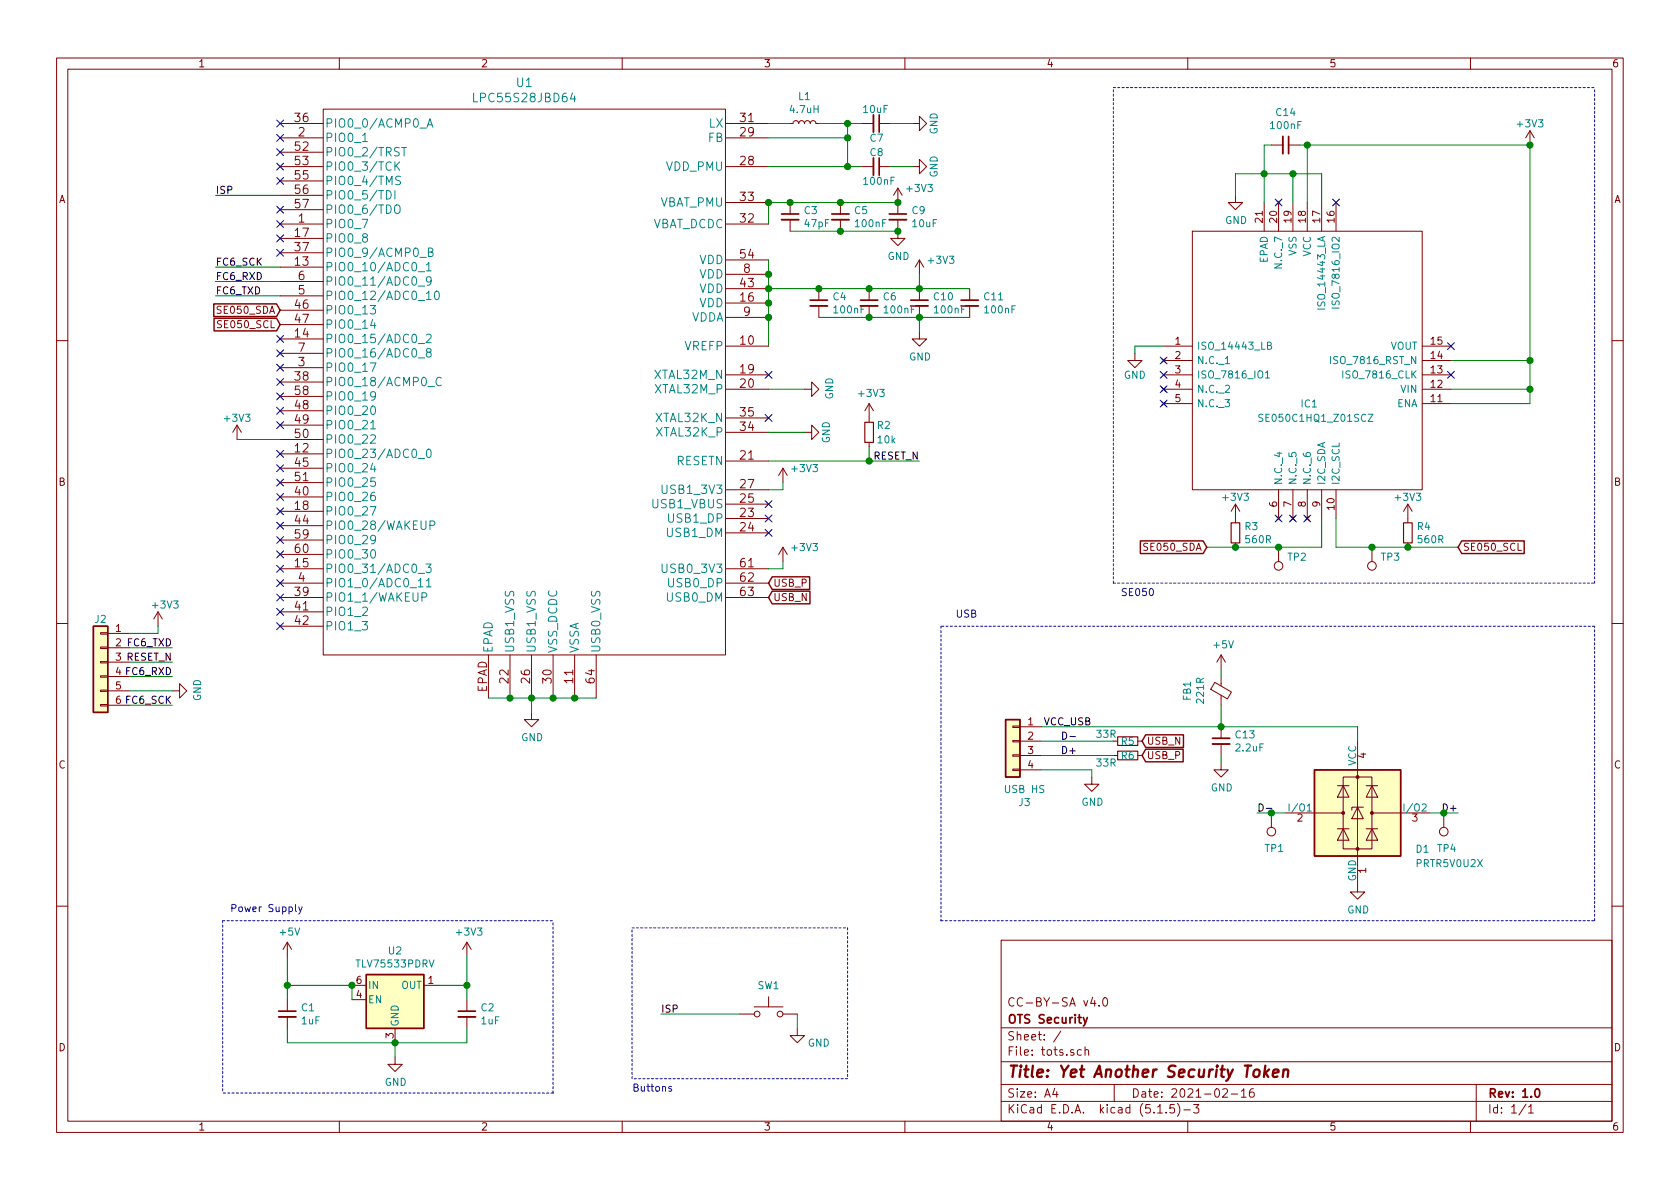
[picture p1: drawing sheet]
EESchema Schematic File Version 4
EELAYER 30 0
EELAYER END
$Descr A4 11693 8268
encoding utf-8
Sheet 1 1
Title "Yet Another Security Token"
Date "2021-02-16"
Rev "1.0"
Comp "OTS Security"
Comment1 "CC-BY-SA v4.0"
Comment2 ""
Comment3 ""
Comment4 ""
$EndDescr
$Comp
L archive:Regulator_Linear_TLV75533PDRV U2
U 1 1
P 2750 6950
F 0 "U2" H 2750 7292 50  0000 C CNN
F 1 "TLV75533PDRV" H 2750 7201 50  0000 C CNN
F 2 "Package_SON:WSON-6-1EP_2x2mm_P0.65mm_EP1x1.6mm" H 2750 7275 50  0001 C CIN
F 3 "${KIPRJMOD}/documentation/tlv755p.pdf" H 2750 7000 50  0001 C CNN
	1    2750 6950
	1    0    0    -1  
$EndComp
$Comp
L archive:Device_C_Small C1
U 1 1
P 2000 7050
F 0 "C1" H 2092 7096 50  0000 L CNN
F 1 "1uF" H 2092 7005 50  0000 L CNN
F 2 "Capacitor_SMD:C_0603_1608Metric" H 2000 7050 50  0001 C CNN
F 3 "~" H 2000 7050 50  0001 C CNN
	1    2000 7050
	1    0    0    -1  
$EndComp
$Comp
L archive:Device_C_Small C2
U 1 1
P 3250 7050
F 0 "C2" H 3342 7096 50  0000 L CNN
F 1 "1uF" H 3342 7005 50  0000 L CNN
F 2 "Capacitor_SMD:C_0603_1608Metric" H 3250 7050 50  0001 C CNN
F 3 "~" H 3250 7050 50  0001 C CNN
	1    3250 7050
	1    0    0    -1  
$EndComp
Wire Wire Line
	2000 6650 2000 6850
Wire Wire Line
	2000 6850 2450 6850
Wire Wire Line
	2000 6850 2000 6950
Connection ~ 2750 7250
Wire Wire Line
	2750 7250 3250 7250
Connection ~ 2450 6850
Wire Wire Line
	2450 6850 2450 6950
$Comp
L archive:power_GND #PWR06
U 1 1
P 2750 7350
F 0 "#PWR06" H 2750 7100 50  0001 C CNN
F 1 "GND" H 2755 7177 50  0000 C CNN
F 2 "" H 2750 7350 50  0001 C CNN
F 3 "" H 2750 7350 50  0001 C CNN
	1    2750 7350
	1    0    0    -1  
$EndComp
Wire Wire Line
	3250 6650 3250 6850
$Comp
L archive:power_+3V3 #PWR07
U 1 1
P 3250 6650
F 0 "#PWR07" H 3250 6500 50  0001 C CNN
F 1 "+3V3" H 3265 6823 50  0000 C CNN
F 2 "" H 3250 6650 50  0001 C CNN
F 3 "" H 3250 6650 50  0001 C CNN
	1    3250 6650
	1    0    0    -1  
$EndComp
Wire Wire Line
	3050 6850 3250 6850
Wire Wire Line
	2000 7250 2750 7250
Wire Wire Line
	2000 7150 2000 7250
Wire Wire Line
	3250 7150 3250 7250
Wire Wire Line
	3250 6850 3250 6950
Connection ~ 3250 6850
$Comp
L archive:power_+5V #PWR?
U 1 1
P 2000 6650
AR Path="/5EF5576D/5F7B3EE4" Ref="#PWR?"  Part="1" 
AR Path="/5EF554CF/5F7B3EE4" Ref="#PWR?"  Part="1" 
AR Path="/5F7B3EE4" Ref="#PWR05"  Part="1" 
F 0 "#PWR05" H 2000 6500 50  0001 C CNN
F 1 "+5V" H 2015 6823 50  0000 C CNN
F 2 "" H 2000 6650 50  0001 C CNN
F 3 "" H 2000 6650 50  0001 C CNN
	1    2000 6650
	1    0    0    -1  
$EndComp
Wire Wire Line
	2750 7250 2750 7350
Wire Wire Line
	5550 7150 5550 7050
Text Notes 4400 7600 0    50   ~ 0
Buttons
Wire Notes Line
	4400 7500 4400 6450
Wire Notes Line
	5900 6450 5900 7500
$Comp
L archive:PTS815_SJM_250_SMTR_LFS_PTS815_SJM_250_SMTR_LFS SW1
U 1 1
P 5350 7050
F 0 "SW1" H 5350 7250 50  0000 C CNN
F 1 "PTS810 SJK 250 SMTR LFS" H 5350 7244 50  0001 C CNN
F 2 "tots:PTS810SJG250SMTRLFS" H 5350 7250 50  0001 C CNN
F 3 "~" H 5350 7250 50  0001 C CNN
	1    5350 7050
	1    0    0    -1  
$EndComp
$Comp
L archive:power_GND #PWR012
U 1 1
P 5550 7150
F 0 "#PWR012" H 5550 6900 50  0001 C CNN
F 1 "GND" H 5700 7050 50  0000 C CNN
F 2 "" H 5550 7150 50  0001 C CNN
F 3 "" H 5550 7150 50  0001 C CNN
	1    5550 7150
	1    0    0    -1  
$EndComp
Text Label 4600 7050 0    50   ~ 0
ISP
$Comp
L archive:Device_R_Small R2
U 1 1
P 6050 3000
F 0 "R2" H 6100 3050 50  0000 L CNN
F 1 "10k" H 6100 2950 50  0000 L CNN
F 2 "Resistor_SMD:R_0603_1608Metric" H 6050 3000 50  0001 C CNN
F 3 "~" H 6050 3000 50  0001 C CNN
	1    6050 3000
	1    0    0    -1  
$EndComp
Wire Wire Line
	6050 3100 6050 3200
$Comp
L archive:power_+3V3 #PWR015
U 1 1
P 6050 2900
F 0 "#PWR015" H 6050 2750 50  0001 C CNN
F 1 "+3V3" H 6065 3073 50  0000 C CNN
F 2 "" H 6050 2900 50  0001 C CNN
F 3 "" H 6050 2900 50  0001 C CNN
	1    6050 2900
	1    0    0    -1  
$EndComp
Wire Notes Line
	3850 7600 3850 6400
Wire Notes Line
	1550 6400 1550 7600
Wire Notes Line
	11100 4350 6550 4350
Wire Notes Line
	11100 6400 11100 4350
Wire Notes Line
	6550 6400 11100 6400
$Comp
L archive:power_GND #PWR?
U 1 1
P 9450 6150
AR Path="/5EF5576D/5F5CFE5C" Ref="#PWR?"  Part="1" 
AR Path="/5EF554CF/5F5CFE5C" Ref="#PWR?"  Part="1" 
AR Path="/5F5CFE5C" Ref="#PWR028"  Part="1" 
F 0 "#PWR028" H 9450 5900 50  0001 C CNN
F 1 "GND" H 9455 5977 50  0000 C CNN
F 2 "" H 9450 6150 50  0001 C CNN
F 3 "" H 9450 6150 50  0001 C CNN
	1    9450 6150
	1    0    0    -1  
$EndComp
Wire Wire Line
	10050 5650 10150 5650
$Comp
L archive:Connector_TestPoint TP?
U 1 1
P 10050 5650
AR Path="/5F52FB13/5F68D59C" Ref="TP?"  Part="1" 
AR Path="/5EF554CF/5F68D59C" Ref="TP?"  Part="1" 
AR Path="/5F68D59C" Ref="TP4"  Part="1" 
F 0 "TP4" H 10100 5900 50  0000 R CNN
F 1 "TestPoint" H 9992 5767 50  0001 R CNN
F 2 "tots:TestPoint_Pad_D1.0mm" H 10250 5650 50  0001 C CNN
F 3 "~" H 10250 5650 50  0001 C CNN
	1    10050 5650
	-1   0    0    1   
$EndComp
Wire Wire Line
	8850 5650 8750 5650
$Comp
L archive:Connector_TestPoint TP?
U 1 1
P 8850 5650
AR Path="/5F52FB13/5F68CB86" Ref="TP?"  Part="1" 
AR Path="/5EF554CF/5F68CB86" Ref="TP?"  Part="1" 
AR Path="/5F68CB86" Ref="TP1"  Part="1" 
F 0 "TP1" H 8900 5900 50  0000 R CNN
F 1 "TestPoint" H 8792 5767 50  0001 R CNN
F 2 "tots:TestPoint_Pad_D1.0mm" H 9050 5650 50  0001 C CNN
F 3 "~" H 9050 5650 50  0001 C CNN
	1    8850 5650
	-1   0    0    1   
$EndComp
$Comp
L archive:Power_Protection_PRTR5V0U2X D?
U 1 1
P 9450 5650
AR Path="/5EF5576D/5F5CFE69" Ref="D?"  Part="1" 
AR Path="/5EF554CF/5F5CFE69" Ref="D?"  Part="1" 
AR Path="/5F5CFE69" Ref="D1"  Part="1" 
F 0 "D1" H 9850 5400 50  0000 L CNN
F 1 "PRTR5V0U2X" H 9850 5300 50  0000 L CNN
F 2 "Package_TO_SOT_SMD:SOT-143" H 9510 5650 50  0001 C CNN
F 3 "https://assets.nexperia.com/documents/data-sheet/PRTR5V0U2X.pdf" H 9510 5650 50  0001 C CNN
	1    9450 5650
	1    0    0    -1  
$EndComp
$Comp
L archive:power_GND #PWR?
U 1 1
P 7600 5400
AR Path="/5EF5576D/5F5CFE63" Ref="#PWR?"  Part="1" 
AR Path="/5EF554CF/5F5CFE63" Ref="#PWR?"  Part="1" 
AR Path="/5F5CFE63" Ref="#PWR022"  Part="1" 
F 0 "#PWR022" H 7600 5150 50  0001 C CNN
F 1 "GND" H 7605 5227 50  0000 C CNN
F 2 "" H 7600 5400 50  0001 C CNN
F 3 "" H 7600 5400 50  0001 C CNN
	1    7600 5400
	1    0    0    -1  
$EndComp
Connection ~ 8850 5650
Wire Wire Line
	8950 5650 8850 5650
Text Label 8750 5650 0    50   ~ 0
D-
Connection ~ 10050 5650
Wire Wire Line
	9950 5650 10050 5650
Text Label 10150 5650 2    50   ~ 0
D+
$Comp
L archive:Device_C_Small C?
U 1 1
P 8500 5150
AR Path="/5EF5576D/5F5CFE52" Ref="C?"  Part="1" 
AR Path="/5EF554CF/5F5CFE52" Ref="C?"  Part="1" 
AR Path="/5F5CFE52" Ref="C13"  Part="1" 
F 0 "C13" H 8592 5196 50  0000 L CNN
F 1 "2.2uF" H 8592 5105 50  0000 L CNN
F 2 "Capacitor_SMD:C_0603_1608Metric" H 8500 5150 50  0001 C CNN
F 3 "~" H 8500 5150 50  0001 C CNN
	1    8500 5150
	1    0    0    -1  
$EndComp
$Comp
L archive:Device_Ferrite_Bead_Small FB?
U 1 1
P 8500 4800
AR Path="/5EF5576D/5F5CFE49" Ref="FB?"  Part="1" 
AR Path="/5EF554CF/5F5CFE49" Ref="FB?"  Part="1" 
AR Path="/5F5CFE49" Ref="FB1"  Part="1" 
F 0 "FB1" V 8263 4800 50  0000 C CNN
F 1 "221R" V 8354 4800 50  0000 C CNN
F 2 "Inductor_SMD:L_0603_1608Metric" V 8430 4800 50  0001 C CNN
F 3 "~" H 8500 4800 50  0001 C CNN
	1    8500 4800
	1    0    0    -1  
$EndComp
$Comp
L archive:power_GND #PWR?
U 1 1
P 8500 5300
AR Path="/5EF5576D/5F5CFE31" Ref="#PWR?"  Part="1" 
AR Path="/5EF554CF/5F5CFE31" Ref="#PWR?"  Part="1" 
AR Path="/5F5CFE31" Ref="#PWR024"  Part="1" 
F 0 "#PWR024" H 8500 5050 50  0001 C CNN
F 1 "GND" H 8505 5127 50  0000 C CNN
F 2 "" H 8500 5300 50  0001 C CNN
F 3 "" H 8500 5300 50  0001 C CNN
	1    8500 5300
	1    0    0    -1  
$EndComp
$Comp
L archive:power_+5V #PWR?
U 1 1
P 8500 4650
AR Path="/5EF5576D/5F5CFE26" Ref="#PWR?"  Part="1" 
AR Path="/5EF554CF/5F5CFE26" Ref="#PWR?"  Part="1" 
AR Path="/5F5CFE26" Ref="#PWR023"  Part="1" 
F 0 "#PWR023" H 8500 4500 50  0001 C CNN
F 1 "+5V" H 8515 4823 50  0000 C CNN
F 2 "" H 8500 4650 50  0001 C CNN
F 3 "" H 8500 4650 50  0001 C CNN
	1    8500 4650
	1    0    0    -1  
$EndComp
Text GLabel 7950 5150 2    50   Input ~ 0
USB_N
Text GLabel 7950 5250 2    50   Input ~ 0
USB_P
Wire Wire Line
	9000 1400 9000 1200
Connection ~ 9000 1200
Wire Wire Line
	9200 1200 9000 1200
Wire Wire Line
	8800 1400 8800 1200
Wire Wire Line
	8600 1200 8600 1350
Wire Wire Line
	7900 2400 8100 2400
Wire Wire Line
	9200 1200 9200 1400
Wire Notes Line
	7750 4050 11100 4050
Wire Notes Line
	7750 600  11100 600 
Wire Notes Line
	7750 4050 7750 600 
Wire Wire Line
	10100 2700 10650 2700
Wire Wire Line
	10100 2500 10650 2500
Text Notes 7800 4150 0    50   ~ 0
SE050\n
Wire Notes Line
	11100 4050 11100 600 
Wire Wire Line
	7900 2450 7900 2400
NoConn ~ 10100 2600
NoConn ~ 8100 2600
NoConn ~ 9300 1400
$Comp
L archive:power_GND #PWR?
U 1 1
P 7900 2450
AR Path="/5F52FB13/5F5783CD" Ref="#PWR?"  Part="1" 
AR Path="/5EF554CF/5F5783CD" Ref="#PWR?"  Part="1" 
AR Path="/5F5783CD" Ref="#PWR025"  Part="1" 
F 0 "#PWR025" H 7900 2200 50  0001 C CNN
F 1 "GND" H 7900 2300 50  0000 C CNN
F 2 "" H 7900 2450 50  0001 C CNN
F 3 "" H 7900 2450 50  0001 C CNN
	1    7900 2450
	1    0    0    -1  
$EndComp
Text GLabel 10150 3800 2    50   Input ~ 0
SE050_SCL
Text GLabel 8400 3800 0    50   Input ~ 0
SE050_SDA
$Comp
L archive:power_+3V3 #PWR?
U 1 1
P 10650 1000
AR Path="/5F52FB13/5F5783BF" Ref="#PWR?"  Part="1" 
AR Path="/5EF554CF/5F5783BF" Ref="#PWR?"  Part="1" 
AR Path="/5F5783BF" Ref="#PWR030"  Part="1" 
F 0 "#PWR030" H 10650 850 50  0001 C CNN
F 1 "+3V3" H 10650 1150 50  0000 C CNN
F 2 "" H 10650 1000 50  0001 C CNN
F 3 "" H 10650 1000 50  0001 C CNN
	1    10650 1000
	1    0    0    -1  
$EndComp
$Comp
L archive:Connector_TestPoint TP?
U 1 1
P 9550 3800
AR Path="/5F52FB13/5F5783A8" Ref="TP?"  Part="1" 
AR Path="/5EF554CF/5F5783A8" Ref="TP?"  Part="1" 
AR Path="/5F5783A8" Ref="TP3"  Part="1" 
F 0 "TP3" H 9492 3872 50  0000 R CNN
F 1 "TestPoint" H 9492 3917 50  0001 R CNN
F 2 "tots:TestPoint_Pad_D1.0mm" H 9750 3800 50  0001 C CNN
F 3 "~" H 9750 3800 50  0001 C CNN
	1    9550 3800
	-1   0    0    1   
$EndComp
Connection ~ 9550 3800
Wire Wire Line
	9300 3800 9550 3800
$Comp
L archive:Connector_TestPoint TP?
U 1 1
P 8900 3800
AR Path="/5F52FB13/5F5783A0" Ref="TP?"  Part="1" 
AR Path="/5EF554CF/5F5783A0" Ref="TP?"  Part="1" 
AR Path="/5F5783A0" Ref="TP2"  Part="1" 
F 0 "TP2" H 8842 3872 50  0000 R CNN
F 1 "TestPoint" H 8842 3917 50  0001 R CNN
F 2 "tots:TestPoint_Pad_D1.0mm" H 9100 3800 50  0001 C CNN
F 3 "~" H 9100 3800 50  0001 C CNN
	1    8900 3800
	-1   0    0    1   
$EndComp
Connection ~ 8900 3800
Wire Wire Line
	9200 3800 8900 3800
$Comp
L archive:power_+3V3 #PWR?
U 1 1
P 9800 3600
AR Path="/5F52FB13/5F57839A" Ref="#PWR?"  Part="1" 
AR Path="/5EF554CF/5F57839A" Ref="#PWR?"  Part="1" 
AR Path="/5F57839A" Ref="#PWR029"  Part="1" 
F 0 "#PWR029" H 9800 3450 50  0001 C CNN
F 1 "+3V3" H 9800 3750 50  0000 C CNN
F 2 "" H 9800 3600 50  0001 C CNN
F 3 "" H 9800 3600 50  0001 C CNN
	1    9800 3600
	1    0    0    -1  
$EndComp
$Comp
L archive:power_+3V3 #PWR?
U 1 1
P 8600 3600
AR Path="/5F52FB13/5F578394" Ref="#PWR?"  Part="1" 
AR Path="/5EF554CF/5F578394" Ref="#PWR?"  Part="1" 
AR Path="/5F578394" Ref="#PWR027"  Part="1" 
F 0 "#PWR027" H 8600 3450 50  0001 C CNN
F 1 "+3V3" H 8600 3750 50  0000 C CNN
F 2 "" H 8600 3600 50  0001 C CNN
F 3 "" H 8600 3600 50  0001 C CNN
	1    8600 3600
	1    0    0    -1  
$EndComp
Wire Wire Line
	8900 3800 8600 3800
Wire Wire Line
	8600 3800 8400 3800
Connection ~ 8600 3800
$Comp
L archive:Device_R_Small R?
U 1 1
P 8600 3700
AR Path="/5F52FB13/5F57838C" Ref="R?"  Part="1" 
AR Path="/5EF554CF/5F57838C" Ref="R?"  Part="1" 
AR Path="/5F57838C" Ref="R3"  Part="1" 
F 0 "R3" H 8659 3746 50  0000 L CNN
F 1 "560R" H 8659 3655 50  0000 L CNN
F 2 "Resistor_SMD:R_0603_1608Metric" H 8600 3700 50  0001 C CNN
F 3 "~" H 8600 3700 50  0001 C CNN
	1    8600 3700
	1    0    0    -1  
$EndComp
Wire Wire Line
	9550 3800 9800 3800
Wire Wire Line
	9800 3800 10150 3800
Connection ~ 9800 3800
$Comp
L archive:Device_R_Small R?
U 1 1
P 9800 3700
AR Path="/5F52FB13/5F578384" Ref="R?"  Part="1" 
AR Path="/5EF554CF/5F578384" Ref="R?"  Part="1" 
AR Path="/5F578384" Ref="R4"  Part="1" 
F 0 "R4" H 9859 3746 50  0000 L CNN
F 1 "560R" H 9859 3655 50  0000 L CNN
F 2 "Resistor_SMD:R_0603_1608Metric" H 9800 3700 50  0001 C CNN
F 3 "~" H 9800 3700 50  0001 C CNN
	1    9800 3700
	1    0    0    -1  
$EndComp
Wire Wire Line
	9300 3600 9300 3800
Wire Wire Line
	9200 3600 9200 3800
NoConn ~ 9100 3600
NoConn ~ 9000 3600
NoConn ~ 8900 3600
NoConn ~ 8100 2500
NoConn ~ 8100 2700
NoConn ~ 8100 2800
Wire Wire Line
	8850 1000 8800 1000
Wire Wire Line
	9050 1000 9100 1000
Wire Wire Line
	9100 1000 9100 1400
Wire Wire Line
	9000 1200 8800 1200
Wire Wire Line
	8800 1200 8600 1200
Connection ~ 8800 1200
Wire Wire Line
	8800 1000 8800 1200
NoConn ~ 8900 1400
$Comp
L archive:Device_C_Small C?
U 1 1
P 8950 1000
AR Path="/5F52FB13/5F578369" Ref="C?"  Part="1" 
AR Path="/5EF554CF/5F578369" Ref="C?"  Part="1" 
AR Path="/5F578369" Ref="C14"  Part="1" 
F 0 "C14" V 8721 1000 50  0000 C CNN
F 1 "100nF" V 8812 1000 50  0000 C CNN
F 2 "Capacitor_SMD:C_0603_1608Metric" H 8950 1000 50  0001 C CNN
F 3 "~" H 8950 1000 50  0001 C CNN
	1    8950 1000
	0    1    1    0   
$EndComp
$Comp
L archive:power_GND #PWR?
U 1 1
P 8600 1350
AR Path="/5F52FB13/5F578363" Ref="#PWR?"  Part="1" 
AR Path="/5EF554CF/5F578363" Ref="#PWR?"  Part="1" 
AR Path="/5F578363" Ref="#PWR026"  Part="1" 
F 0 "#PWR026" H 8600 1100 50  0001 C CNN
F 1 "GND" H 8605 1177 50  0000 C CNN
F 2 "" H 8600 1350 50  0001 C CNN
F 3 "" H 8600 1350 50  0001 C CNN
	1    8600 1350
	1    0    0    -1  
$EndComp
$Comp
L archive:SamacSys_Parts_SE050C1HQ1_Z01SCZ IC?
U 1 1
P 8100 2400
AR Path="/5F52FB13/5F57835A" Ref="IC?"  Part="1" 
AR Path="/5EF554CF/5F57835A" Ref="IC?"  Part="1" 
AR Path="/5F57835A" Ref="IC1"  Part="1" 
F 0 "IC1" H 9050 2000 50  0000 L CNN
F 1 "SE050C1HQ1_Z01SCZ" H 8750 1900 50  0000 L CNN
F 2 "tots:QFN40P300X300X33-21N-D" H 9950 3200 50  0001 L CNN
F 3 "https://www.mouser.at/datasheet/2/302/SE050-DATASHEET-1620446.pdf" H 9950 3100 50  0001 L CNN
F 4 "Security ICs / Authentication ICs ECC, RSA, AES, DES, MIFARE KDF, CL-IF, I<sup>2</sup>C Master" H 9950 3000 50  0001 L CNN "Description"
F 5 "0.33" H 9950 2900 50  0001 L CNN "Height"
F 6 "Nexperia" H 9950 2800 50  0001 L CNN "Manufacturer_Name"
F 7 "SE050C1HQ1/Z01SCZ" H 9950 2700 50  0001 L CNN "Manufacturer_Part_Number"
	1    8100 2400
	1    0    0    -1  
$EndComp
Wire Notes Line
	6550 4350 6550 6400
$Comp
L archive:Connector_Generic_Conn_01x04 J?
U 1 1
P 7050 5150
AR Path="/5EF5576D/5F5CFE75" Ref="J?"  Part="1" 
AR Path="/5EF554CF/5F5CFE75" Ref="J?"  Part="1" 
AR Path="/5F5CFE75" Ref="J3"  Part="1" 
F 0 "J3" H 6968 4725 50  0000 C CNN
F 1 "USB HS" H 6968 4816 50  0000 C CNN
F 2 "tots:usb-PCB" H 7050 5150 50  0001 C CNN
F 3 "~" H 7050 5150 50  0001 C CNN
	1    7050 5150
	-1   0    0    -1  
$EndComp
Text Label 7500 5250 2    50   ~ 0
D+
Text Label 7500 5150 2    50   ~ 0
D-
Text Label 7600 5050 2    50   ~ 0
VCC_USB
Wire Wire Line
	7600 5400 7600 5350
Text Notes 1600 6350 0    50   ~ 0
Power Supply
Text GLabel 1950 2150 0    50   Input ~ 0
SE050_SDA
Text GLabel 1950 2250 0    50   Input ~ 0
SE050_SCL
Wire Wire Line
	5350 3950 5450 3950
Text Label 1500 2050 0    50   ~ 0
FC6_TXD
Text Label 1500 1950 0    50   ~ 0
FC6_RXD
Text Label 1500 1850 0    50   ~ 0
FC6_SCK
Wire Wire Line
	5450 3950 5450 3900
Text Notes 6650 4300 0    50   ~ 0
USB
$Comp
L archive:power_GND #PWR014
U 1 1
P 5600 3000
F 0 "#PWR014" H 5600 2750 50  0001 C CNN
F 1 "GND" H 5600 2850 50  0000 C CNN
F 2 "" H 5600 3000 50  0001 C CNN
F 3 "" H 5600 3000 50  0001 C CNN
	1    5600 3000
	0    -1   -1   0   
$EndComp
Wire Wire Line
	5600 3000 5350 3000
$Comp
L archive:power_+3V3 #PWR010
U 1 1
P 5450 3350
F 0 "#PWR010" H 5450 3200 50  0001 C CNN
F 1 "+3V3" H 5600 3450 50  0000 C CNN
F 2 "" H 5450 3350 50  0001 C CNN
F 3 "" H 5450 3350 50  0001 C CNN
	1    5450 3350
	1    0    0    -1  
$EndComp
Wire Wire Line
	5350 3400 5450 3400
Wire Wire Line
	5450 3400 5450 3350
Text Label 6400 3200 2    50   ~ 0
RESET_N
Wire Wire Line
	5350 1150 5900 1150
Wire Wire Line
	5900 1150 5900 950 
Connection ~ 5900 950 
Wire Wire Line
	5350 950  5900 950 
Wire Wire Line
	5900 950  5900 850 
Wire Wire Line
	5700 850  5900 850 
Wire Wire Line
	5350 850  5500 850 
$Comp
L archive:Device_L_Small L1
U 1 1
P 5600 850
F 0 "L1" V 5785 850 50  0000 C CNN
F 1 "4.7uH" V 5694 850 50  0000 C CNN
F 2 "Inductor_SMD:L_0603_1608Metric" H 5600 850 50  0001 C CNN
F 3 "~" H 5600 850 50  0001 C CNN
	1    5600 850 
	0    -1   -1   0   
$EndComp
Wire Wire Line
	8500 5250 8500 5300
Wire Wire Line
	7250 5350 7600 5350
Wire Wire Line
	6400 3200 6050 3200
Connection ~ 6050 3200
Wire Notes Line
	4400 6450 5900 6450
Wire Notes Line
	5900 7500 4400 7500
$Comp
L archive:power_+3V3 #PWR020
U 1 1
P 6400 1900
F 0 "#PWR020" H 6400 1750 50  0001 C CNN
F 1 "+3V3" H 6550 2000 50  0000 C CNN
F 2 "" H 6400 1900 50  0001 C CNN
F 3 "" H 6400 1900 50  0001 C CNN
	1    6400 1900
	1    0    0    -1  
$EndComp
Wire Wire Line
	6400 2200 6400 2300
Connection ~ 6400 2200
Wire Wire Line
	6400 2200 6750 2200
Wire Wire Line
	6400 2200 6050 2200
Wire Wire Line
	6400 1900 6400 2000
Connection ~ 6400 2000
Wire Wire Line
	6400 2000 6750 2000
Wire Wire Line
	6400 2000 6050 2000
Wire Wire Line
	5350 2000 5700 2000
Connection ~ 5700 2000
$Comp
L archive:Device_C_Small C11
U 1 1
P 6750 2100
F 0 "C11" H 6842 2146 50  0000 L CNN
F 1 "100nF" H 6842 2055 50  0000 L CNN
F 2 "Capacitor_SMD:C_0603_1608Metric" H 6750 2100 50  0001 C CNN
F 3 "~" H 6750 2100 50  0001 C CNN
	1    6750 2100
	1    0    0    -1  
$EndComp
$Comp
L archive:Device_C_Small C10
U 1 1
P 6400 2100
F 0 "C10" H 6492 2146 50  0000 L CNN
F 1 "100nF" H 6492 2055 50  0000 L CNN
F 2 "Capacitor_SMD:C_0603_1608Metric" H 6400 2100 50  0001 C CNN
F 3 "~" H 6400 2100 50  0001 C CNN
	1    6400 2100
	1    0    0    -1  
$EndComp
Wire Wire Line
	5700 2200 6050 2200
Connection ~ 6050 2200
Wire Wire Line
	5700 2000 6050 2000
Connection ~ 6050 2000
$Comp
L archive:Device_C_Small C6
U 1 1
P 6050 2100
F 0 "C6" H 6142 2146 50  0000 L CNN
F 1 "100nF" H 6142 2055 50  0000 L CNN
F 2 "Capacitor_SMD:C_0603_1608Metric" H 6050 2100 50  0001 C CNN
F 3 "~" H 6050 2100 50  0001 C CNN
	1    6050 2100
	1    0    0    -1  
$EndComp
$Comp
L archive:Device_C_Small C4
U 1 1
P 5700 2100
F 0 "C4" H 5792 2146 50  0000 L CNN
F 1 "100nF" H 5792 2055 50  0000 L CNN
F 2 "Capacitor_SMD:C_0603_1608Metric" H 5700 2100 50  0001 C CNN
F 3 "~" H 5700 2100 50  0001 C CNN
	1    5700 2100
	1    0    0    -1  
$EndComp
$Comp
L archive:Device_C_Small C5
U 1 1
P 5850 1500
F 0 "C5" H 5942 1546 50  0000 L CNN
F 1 "100nF" H 5942 1455 50  0000 L CNN
F 2 "Capacitor_SMD:C_0603_1608Metric" H 5850 1500 50  0001 C CNN
F 3 "~" H 5850 1500 50  0001 C CNN
	1    5850 1500
	1    0    0    -1  
$EndComp
Connection ~ 5500 1400
Wire Wire Line
	5500 1400 5850 1400
$Comp
L archive:Device_C_Small C3
U 1 1
P 5500 1500
F 0 "C3" H 5592 1546 50  0000 L CNN
F 1 "47pF" H 5592 1455 50  0000 L CNN
F 2 "Capacitor_SMD:C_0603_1608Metric" H 5500 1500 50  0001 C CNN
F 3 "~" H 5500 1500 50  0001 C CNN
	1    5500 1500
	1    0    0    -1  
$EndComp
Connection ~ 5850 1400
Wire Wire Line
	5850 1400 6250 1400
$Comp
L archive:Device_C_Small C9
U 1 1
P 6250 1500
F 0 "C9" H 6342 1546 50  0000 L CNN
F 1 "10uF" H 6342 1455 50  0000 L CNN
F 2 "Capacitor_SMD:C_0603_1608Metric" H 6250 1500 50  0001 C CNN
F 3 "~" H 6250 1500 50  0001 C CNN
	1    6250 1500
	1    0    0    -1  
$EndComp
Wire Wire Line
	6250 1600 5850 1600
Wire Wire Line
	5500 1600 5850 1600
Connection ~ 5850 1600
$Comp
L archive:power_GND #PWR017
U 1 1
P 6250 1600
F 0 "#PWR017" H 6250 1350 50  0001 C CNN
F 1 "GND" H 6255 1427 50  0000 C CNN
F 2 "" H 6250 1600 50  0001 C CNN
F 3 "" H 6250 1600 50  0001 C CNN
	1    6250 1600
	1    0    0    -1  
$EndComp
$Comp
L archive:Device_C_Small C8
U 1 1
P 6100 1150
F 0 "C8" V 6000 1100 50  0000 L CNN
F 1 "100nF" V 6200 1050 50  0000 L CNN
F 2 "Capacitor_SMD:C_0603_1608Metric" H 6100 1150 50  0001 C CNN
F 3 "~" H 6100 1150 50  0001 C CNN
	1    6100 1150
	0    1    1    0   
$EndComp
$Comp
L archive:power_GND #PWR018
U 1 1
P 6350 850
F 0 "#PWR018" H 6350 600 50  0001 C CNN
F 1 "GND" H 6350 700 50  0000 C CNN
F 2 "" H 6350 850 50  0001 C CNN
F 3 "" H 6350 850 50  0001 C CNN
	1    6350 850 
	0    -1   -1   0   
$EndComp
NoConn ~ 10100 2400
Wire Wire Line
	9100 1000 10650 1000
Connection ~ 9100 1000
Wire Wire Line
	10650 1000 10650 2500
Connection ~ 10650 1000
Wire Wire Line
	10650 2500 10650 2700
Connection ~ 10650 2500
Wire Wire Line
	10650 2800 10650 2700
Wire Wire Line
	10100 2800 10650 2800
Connection ~ 10650 2700
$Comp
L archive:power_+3V3 #PWR016
U 1 1
P 6250 1400
F 0 "#PWR016" H 6250 1250 50  0001 C CNN
F 1 "+3V3" H 6400 1500 50  0000 C CNN
F 2 "" H 6250 1400 50  0001 C CNN
F 3 "" H 6250 1400 50  0001 C CNN
	1    6250 1400
	1    0    0    -1  
$EndComp
Connection ~ 6250 1400
Connection ~ 6250 1600
Wire Wire Line
	5350 1400 5500 1400
Connection ~ 5350 2000
Wire Wire Line
	5350 1550 5350 1400
Wire Wire Line
	5350 3200 6050 3200
NoConn ~ 5350 2900
Connection ~ 3700 4850
$Comp
L archive:power_GND #PWR08
U 1 1
P 3700 4950
F 0 "#PWR08" H 3700 4700 50  0001 C CNN
F 1 "GND" H 3705 4777 50  0000 C CNN
F 2 "" H 3700 4950 50  0001 C CNN
F 3 "" H 3700 4950 50  0001 C CNN
	1    3700 4950
	1    0    0    -1  
$EndComp
Wire Wire Line
	3700 4950 3700 4850
Wire Wire Line
	1950 1850 1500 1850
Wire Wire Line
	1950 1950 1500 1950
Wire Wire Line
	1950 2050 1500 2050
Wire Wire Line
	1950 1350 1500 1350
NoConn ~ 1950 850 
NoConn ~ 1950 950 
NoConn ~ 1950 1050
NoConn ~ 1950 1150
NoConn ~ 1950 1250
NoConn ~ 1950 1450
NoConn ~ 1950 1550
NoConn ~ 1950 1650
NoConn ~ 1950 1750
NoConn ~ 1950 2350
NoConn ~ 1950 2450
NoConn ~ 1950 2550
NoConn ~ 1950 2650
NoConn ~ 1950 2750
NoConn ~ 1950 2950
NoConn ~ 1950 3150
NoConn ~ 1950 3250
NoConn ~ 1950 3350
NoConn ~ 1950 3450
NoConn ~ 1950 3550
NoConn ~ 1950 3650
NoConn ~ 1950 3750
NoConn ~ 1950 3850
NoConn ~ 1950 3950
NoConn ~ 1950 4050
NoConn ~ 1950 4150
NoConn ~ 1950 4250
NoConn ~ 1950 4350
$Comp
L archive:Device_C_Small C7
U 1 1
P 6100 850
F 0 "C7" V 6200 800 50  0000 L CNN
F 1 "10uF" V 6000 750 50  0000 L CNN
F 2 "Capacitor_SMD:C_0603_1608Metric" H 6100 850 50  0001 C CNN
F 3 "~" H 6100 850 50  0001 C CNN
	1    6100 850 
	0    1    1    0   
$EndComp
Connection ~ 5900 1150
Wire Wire Line
	5900 850  6000 850 
Connection ~ 5900 850 
Wire Wire Line
	6200 850  6350 850 
$Comp
L archive:power_GND #PWR019
U 1 1
P 6350 1150
F 0 "#PWR019" H 6350 900 50  0001 C CNN
F 1 "GND" H 6350 1000 50  0000 C CNN
F 2 "" H 6350 1150 50  0001 C CNN
F 3 "" H 6350 1150 50  0001 C CNN
	1    6350 1150
	0    -1   -1   0   
$EndComp
Wire Wire Line
	6350 1150 6200 1150
Wire Wire Line
	6000 1150 5900 1150
NoConn ~ 1950 2850
$Comp
L archive:power_+3V3 #PWR011
U 1 1
P 5450 3900
F 0 "#PWR011" H 5450 3750 50  0001 C CNN
F 1 "+3V3" H 5600 4000 50  0000 C CNN
F 2 "" H 5450 3900 50  0001 C CNN
F 3 "" H 5450 3900 50  0001 C CNN
	1    5450 3900
	1    0    0    -1  
$EndComp
$Comp
L archive:power_GND #PWR021
U 1 1
P 6400 2300
F 0 "#PWR021" H 6400 2050 50  0001 C CNN
F 1 "GND" H 6405 2127 50  0000 C CNN
F 2 "" H 6400 2300 50  0001 C CNN
F 3 "" H 6400 2300 50  0001 C CNN
	1    6400 2300
	1    0    0    -1  
$EndComp
NoConn ~ 5350 2600
Wire Wire Line
	5600 2700 5350 2700
$Comp
L archive:power_GND #PWR013
U 1 1
P 5600 2700
F 0 "#PWR013" H 5600 2450 50  0001 C CNN
F 1 "GND" H 5605 2527 50  0000 C CNN
F 2 "" H 5600 2700 50  0001 C CNN
F 3 "" H 5600 2700 50  0001 C CNN
	1    5600 2700
	0    -1   -1   0   
$EndComp
NoConn ~ 5350 3500
Text GLabel 5350 4150 2    50   Input ~ 0
USB_N
Text GLabel 5350 4050 2    50   Input ~ 0
USB_P
NoConn ~ 5350 3700
NoConn ~ 5350 3600
$Comp
L archive:power_+3V3 #PWR04
U 1 1
P 1650 3050
F 0 "#PWR04" H 1650 2900 50  0001 C CNN
F 1 "+3V3" H 1650 3200 50  0000 C CNN
F 2 "" H 1650 3050 50  0001 C CNN
F 3 "" H 1650 3050 50  0001 C CNN
	1    1650 3050
	1    0    0    -1  
$EndComp
Wire Wire Line
	1950 3050 1650 3050
Wire Wire Line
	8500 5050 8500 4900
Wire Wire Line
	8500 4700 8500 4650
Connection ~ 2000 6850
Wire Notes Line
	1550 6400 3850 6400
Wire Notes Line
	3850 7600 1550 7600
Wire Wire Line
	9450 5050 9450 5150
Text Label 1500 1350 0    50   ~ 0
ISP
Wire Wire Line
	5350 2400 5350 2200
Connection ~ 5350 2200
Wire Wire Line
	5350 1900 5350 1800
Wire Wire Line
	5350 2000 5350 1900
Connection ~ 5350 1900
Connection ~ 5350 1400
Wire Wire Line
	3700 4850 3850 4850
Connection ~ 3850 4850
Wire Wire Line
	3550 4850 3700 4850
Wire Wire Line
	3400 4850 3550 4850
Connection ~ 3550 4850
Wire Wire Line
	5350 2000 5350 2100
Wire Wire Line
	5350 2100 5350 2200
Connection ~ 5350 2100
Wire Wire Line
	4000 4850 4150 4850
Wire Wire Line
	3850 4850 4000 4850
Connection ~ 4000 4850
$Comp
L archive:LPC55S28JBD64_LPC55S28JBD64 U1
U 1 1
P 1950 950
F 0 "U1" H 3650 1337 60  0000 C CNN
F 1 "LPC55S28JBD64" H 3650 1231 60  0000 C CNN
F 2 "tots:LPC55S28JBD64" H 3650 1190 60  0001 C CNN
F 3 "" H 1950 950 60  0000 C CNN
	1    1950 950 
	1    0    0    -1  
$EndComp
Text Label 1200 4600 2    50   ~ 0
RESET_N
Wire Wire Line
	900  4800 1200 4800
Text Label 1200 4900 2    50   ~ 0
FC6_SCK
Wire Wire Line
	900  4600 1200 4600
Wire Wire Line
	900  4500 1200 4500
Wire Wire Line
	900  4700 1200 4700
Text Label 1200 4700 2    50   ~ 0
FC6_RXD
$Comp
L archive:power_+3V3 #PWR0101
U 1 1
P 1100 4350
F 0 "#PWR0101" H 1100 4200 50  0001 C CNN
F 1 "+3V3" H 1150 4500 50  0000 C CNN
F 2 "" H 1100 4350 50  0001 C CNN
F 3 "" H 1100 4350 50  0001 C CNN
	1    1100 4350
	1    0    0    -1  
$EndComp
Wire Wire Line
	1100 4400 900  4400
Wire Wire Line
	1100 4350 1100 4400
$Comp
L archive:Connector_Generic_Conn_01x06 J2
U 1 1
P 700 4600
F 0 "J2" H 700 4900 50  0000 C CNN
F 1 "Conn_01x06" H 618 4926 50  0001 C CNN
F 2 "Connector_PinHeader_2.54mm:PinHeader_1x06_P2.54mm_Horizontal" H 700 4600 50  0001 C CNN
F 3 "~" H 700 4600 50  0001 C CNN
	1    700  4600
	-1   0    0    -1  
$EndComp
$Comp
L archive:power_GND #PWR?
U 1 1
P 1200 4800
AR Path="/5EF5576D/5FE21360" Ref="#PWR?"  Part="1" 
AR Path="/5EF554CF/5FE21360" Ref="#PWR?"  Part="1" 
AR Path="/5FE21360" Ref="#PWR0102"  Part="1" 
F 0 "#PWR0102" H 1200 4550 50  0001 C CNN
F 1 "GND" H 1205 4627 50  0000 C CNN
F 2 "" H 1200 4800 50  0001 C CNN
F 3 "" H 1200 4800 50  0001 C CNN
	1    1200 4800
	0    -1   -1   0   
$EndComp
Text Label 1200 4500 2    50   ~ 0
FC6_TXD
Wire Wire Line
	900  4900 1200 4900
$Comp
L archive:Device_R_Small R5
U 1 1
P 7850 5150
F 0 "R5" V 7850 5150 50  0000 C CNN
F 1 "33R" V 7800 5000 50  0000 C CNN
F 2 "Resistor_SMD:R_0603_1608Metric" H 7850 5150 50  0001 C CNN
F 3 "~" H 7850 5150 50  0001 C CNN
	1    7850 5150
	0    1    1    0   
$EndComp
$Comp
L archive:Device_R_Small R6
U 1 1
P 7850 5250
F 0 "R6" V 7850 5250 50  0000 C CNN
F 1 "33R" V 7900 5100 50  0000 C CNN
F 2 "Resistor_SMD:R_0603_1608Metric" H 7850 5250 50  0001 C CNN
F 3 "~" H 7850 5250 50  0001 C CNN
	1    7850 5250
	0    1    1    0   
$EndComp
Wire Wire Line
	7250 5250 7750 5250
Wire Wire Line
	7250 5150 7750 5150
Connection ~ 8500 5050
Wire Wire Line
	8500 5050 9450 5050
Wire Wire Line
	7250 5050 8500 5050
Wire Wire Line
	4600 7050 5150 7050
$EndSCHEMATC
